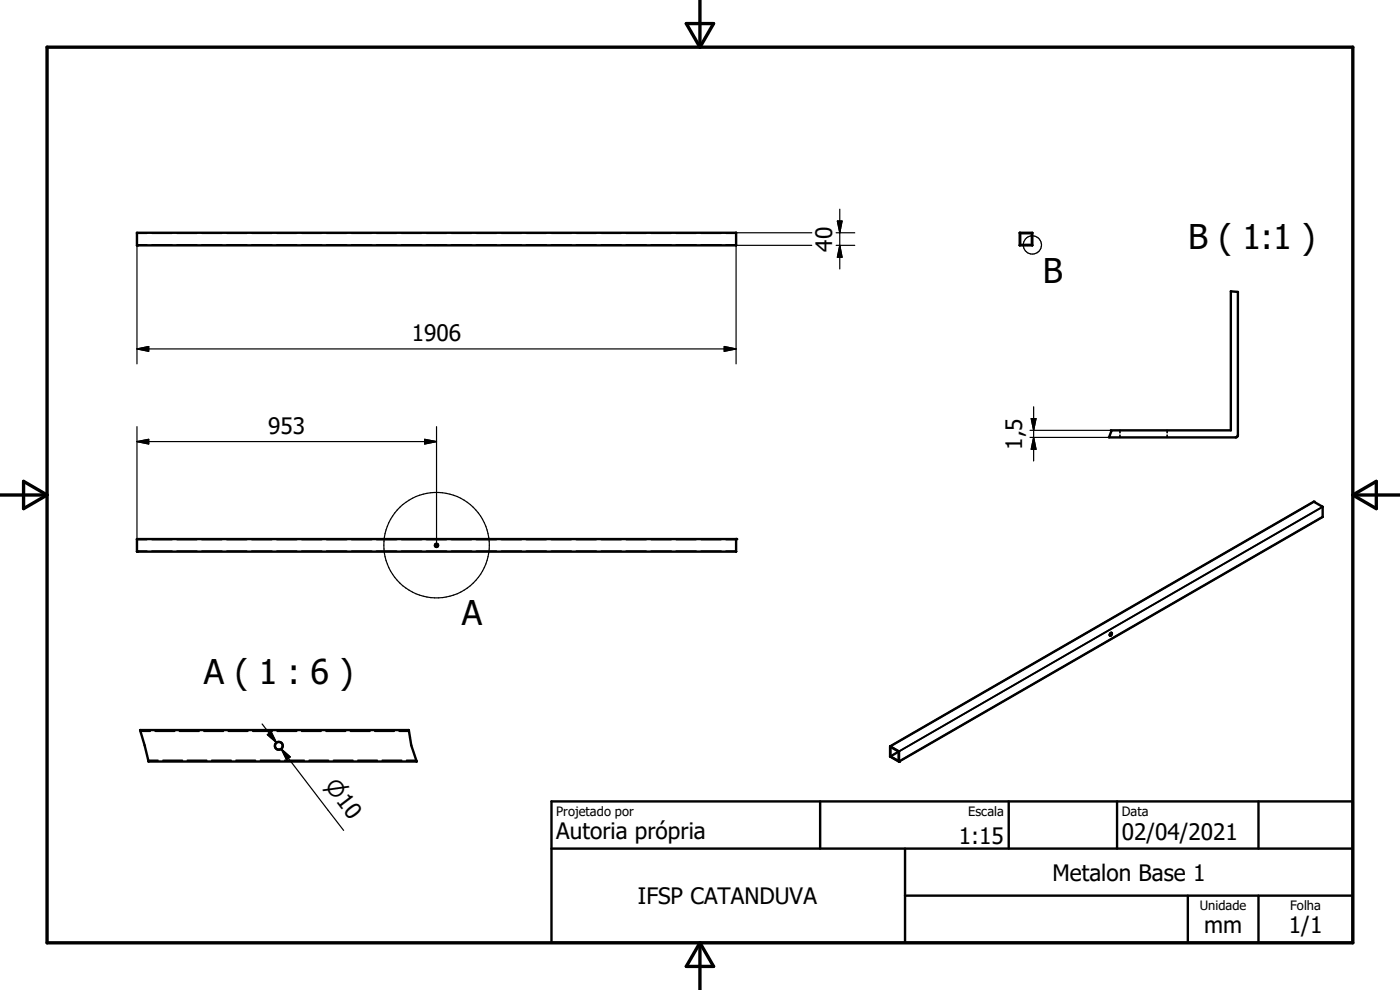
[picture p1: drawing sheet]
<svg xmlns="http://www.w3.org/2000/svg" width="297mm" height="210mm" viewBox="0 0 297 210" stroke-linecap="round" stroke-linejoin="round" font-family="sans-serif">
<g fill="none" stroke="#000" stroke-width=".51">
<path d="M29.1 49.4h127.1v2.6h-127.1v-2.6M216.4 49.5h2.5v2.4h-2.5zM219 49.4h-2.7v2.6h2.7v-2.6M261.1 61.8l1.5 .1v30.4l-.2 .4-27.1 .1 .5-1.3-.1-.2h25.4zM156.2 114.4h-127.1v2.6h127.1v-2.6M280.6 107.5l-1.9-1.1-89.8 51.9 1.8 1.1M280.6 107.5h.1M280.6 109.7h.1M280.6 107.5v2.2M280.6 109.7l-89.9 51.8M235.8 134.2a.37 .37 0 0 1-.3 .6M235.8 134.2l-.3 .2v.4"/>
<path d="M235.8 134.2l-.1 .5-.2 .1M29.7 154.9h57a21.4 21.4 0 0 0 1.7 6.6h-56.9zM86.7 154.9h.1M188.8 158.4l.1 2.1 1.8 1.1M190.7 159.4l-1.8 1.1M190.7 159.4v2l-1.8-.9M190.7 159.4l-1.8-1v2.1M190.7 159.4h.1M190.7 159.4v2.1M117 170h170v30h-170zM174 170v10M214 170v10"/>
<path d="M237 170v10M267 170v10M117 180h170M192 190h95M192 180v20M252 190v10M267 190v10"/>
<circle cx="92.6" cy="115.7" r=".33"/>
<circle cx="59.1" cy="158.2" r=".83"/>
</g>
<g fill="none" stroke="#000" stroke-width=".36">
<path d="M29.1 51.9h2.1M29.1 49.5h2.1M32.2 51.9h4.3M32.2 49.5h4.3M37.5 51.9h4.3M37.5 49.5h4.3M42.8 51.9h4.3M42.8 49.5h4.3M48.1 51.9h4.3M48.1 49.5h4.3M53.4 51.9h4.3M53.4 49.5h4.3"/>
<path d="M58.7 51.9h4.2M58.7 49.5h4.2M64 51.9h4.3M64 49.5h4.3M69.3 51.9h4.2M69.3 49.5h4.2M74.6 51.9h4.2M74.6 49.5h4.2M79.9 51.9h4.2M79.9 49.5h4.2M85.2 51.9h4.2M85.2 49.5h4.2"/>
<path d="M90.5 51.9h4.2M90.5 49.5h4.2M92.3 49.4v.1M92.3 51.9v.1M92.9 49.4v.1M92.9 51.9v.1M95.8 51.9h4.2M95.8 49.5h4.2M101.1 51.9h4.2M101.1 49.5h4.2M106.4 51.9h4.2M106.4 49.5h4.2"/>
<path d="M111.7 51.9h4.2M111.7 49.5h4.2M117 51.9h4.2M117 49.5h4.2M122.3 51.9h4.2M122.3 49.5h4.2M127.6 51.9h4.2M127.6 49.5h4.2M132.8 51.9h4.3M132.8 49.5h4.3M138.2 51.9h4.2M138.2 49.5h4.2"/>
<path d="M143.4 51.9h4.3M143.4 49.5h4.3M148.7 51.9h4.3M148.7 49.5h4.3M154 51.9h2.2M154 49.5h2.2M217.3 49.4v.1M217.3 51.9v.1M218 49.4v.1M218 51.9v.1M237.6 91.3v.5M237.6 92.3v.5"/>
<path d="M247.6 91.3v.5M247.6 92.3v.5M29.1 116.9h2.1M29.1 114.5h2.1M32.2 116.9h4.3M32.2 114.5h4.3M37.5 116.9h4.3M37.5 114.5h4.3M42.8 116.9h4.3M42.8 114.5h4.3M48.1 116.9h4.3M48.1 114.5h4.3"/>
<path d="M53.4 116.9h4.3M53.4 114.5h4.3M58.7 116.9h4.2M58.7 114.5h4.2M64 116.9h4.3M64 114.5h4.3M69.3 116.9h4.2M69.3 114.5h4.2M74.6 116.9h4.2M74.6 114.5h4.2M79.9 116.9h4.2M79.9 114.5h4.2"/>
<path d="M85.2 116.9h4.2M85.2 114.5h4.2M90.5 116.9h4.2M90.5 114.5h4.2M95.8 116.9h4.2M95.8 114.5h4.2M101.1 116.9h4.2M101.1 114.5h4.2M106.4 116.9h4.2M106.4 114.5h4.2M111.7 116.9h4.2M111.7 114.5h4.2"/>
<path d="M117 116.9h4.2M117 114.5h4.2M122.3 116.9h4.2M122.3 114.5h4.2M127.6 116.9h4.2M127.6 114.5h4.2M132.8 116.9h4.3M132.8 114.5h4.3M138.2 116.9h4.2M138.2 114.5h4.2M143.4 116.9h4.3M143.4 114.5h4.3"/>
<path d="M148.7 116.9h4.3M148.7 114.5h4.3M154 116.9h2.2M154 114.5h2.2M278.7 106.4l-89.8 51.9M280.6 107.5l-89.9 51.9M280.6 109.7l-89.9 51.8M29.8 155.1h2.1M32.9 155.1h4.2M38.1 155.1h4.1M43.3 155.1h4.1M48.4 155.1h4.2"/>
<path d="M53.6 155.1h4.2M58.8 155.1h4.1M64 155.1h4.1M69.2 155.1h4.1M74.3 155.1h4.2M79.5 155.1h4.1M84.7 155.1h2.1M31.5 161.3h2M34.6 161.3h4.1M39.7 161.3h4.2M44.9 161.3h4.1M50.1 161.3h4.1"/>
<path d="M55.2 161.3h4.2M60.4 161.3h4.1M65.6 161.3h4.1M70.7 161.3h4.2M75.9 161.3h4.1M81.1 161.3h4.1M86.3 161.3h2"/>
</g>
<g fill="#000">
<circle cx="29.1" cy="52" r=".25"/>
<circle cx="29.1" cy="117" r=".25"/>
<circle cx="156.2" cy="114.4" r=".25"/>
<circle cx="278.7" cy="106.4" r=".25"/>
<circle cx="188.9" cy="158.3" r=".25"/>
<circle cx="190.7" cy="161.6" r=".25"/>
</g>
<path d="M10 10h277v190h-277zM145.6 5h5.8l-2.9 5zM148.5 0v10M0 105h10M5 102.1l5 2.9-5 2.9zM287 105h10M287 105l5-2.9v5.8zM148.5 200v10M148.5 200l2.9 5h-5.8z" fill="none" stroke="#000" stroke-width=".71"/>
<g fill="none" stroke="#000" stroke-width=".25">
<path d="M29.1 52v25.2M156.2 49.4h16M172.2 52h-16v25.2M177.4 49.4h3.9M177.4 52h3.9M177.7 46.9h.9l-.4 2.5zM178.2 44.4v12.6M178.2 52l.4 2.6h-.9zM29.1 74h127.1M29.1 74l2.4-.5v1zM153.6 73.5l2.6 .5-2.6 .5zM29.1 93.7l2.4-.5v1z"/>
<path d="M29.1 90.5v23.9M29.1 93.7h63.5M90.1 93.2l2.5 .5-2.5 .5zM92.6 90.5v25.2M218.5 92.8h16.8M218.5 91.3h17.2M218.8 88.8h1l-.5 2.5zM219.3 86.3v11.5M219.3 92.8l.5 2.5h-1zM55.6 153.6l3.1 3.9M56.7 155.9l.8-.6 1.2 2.2zM59.7 158.9l1.5 2"/>
<path d="M59.7 158.9l1.9 1.7-.8 .6zM59.7 158.9l13.2 17.3"/>
<circle cx="219" cy="52" r="1.93"/>
<circle cx="92.6" cy="115.7" r="11.2"/>
</g>
<path d="M177.7 46.9h.9l-.4 2.5zM178.2 52l.4 2.6h-.9zM29.1 74l2.4-.5v1zM153.6 73.5l2.6 .5-2.6 .5zM29.1 93.7l2.4-.5v1zM90.1 93.2l2.5 .5-2.5 .5zM218.8 88.8h1l-.5 2.5zM219.3 92.8l.5 2.5h-1zM56.7 155.9l.8-.6 1.2 2.2zM59.7 158.9l1.9 1.7-.8 .6z" fill="#000" stroke="#000" stroke-width=".25"/>
<g font-size="7.2">
<text x="252.1" y="52.9">B ( 1:1 )</text>
<text x="221.2" y="60">B</text>
<text x="98" y="132.6">A</text>
<text x="43.3" y="145.1">A ( 1 : 6 )</text>
</g>
<g font-size="4.8">
<text x="176.5" y="53.4" transform="rotate(-90 176.5 53.4)">40</text>
<text x="87.4" y="72.4">1906</text>
<text x="56.9" y="92.1">953</text>
<text x="216.9" y="95.4" transform="rotate(-90 216.9 95.4)">1,5</text>
<text x="71.2" y="169.9" transform="rotate(52 71.2 169.9)">10</text>
<text x="118" y="178.1">Autoria própria</text>
<text x="203.4" y="178.9">1:15</text>
<text x="238" y="178.2">02/04/2021</text>
<text x="135.3" y="191.8">IFSP CATANDUVA</text>
<text x="223.3" y="186.8">Metalon Base 1</text>
<text x="255.4" y="197.9">mm</text>
<text x="273.4" y="198">1/1</text>
</g>
<text font-size="4.6" x="68.7" y="166.8" transform="rotate(53 68.7 166.8)">n</text>
<g font-size="2.7">
<text x="118" y="173.1">Projetado por</text>
<text x="205.4" y="173.1">Escala</text>
<text x="238" y="173">Data</text>
<text x="254.6" y="193.1">Unidade</text>
<text x="273.7" y="193.1">Folha</text>
</g>
</svg>
